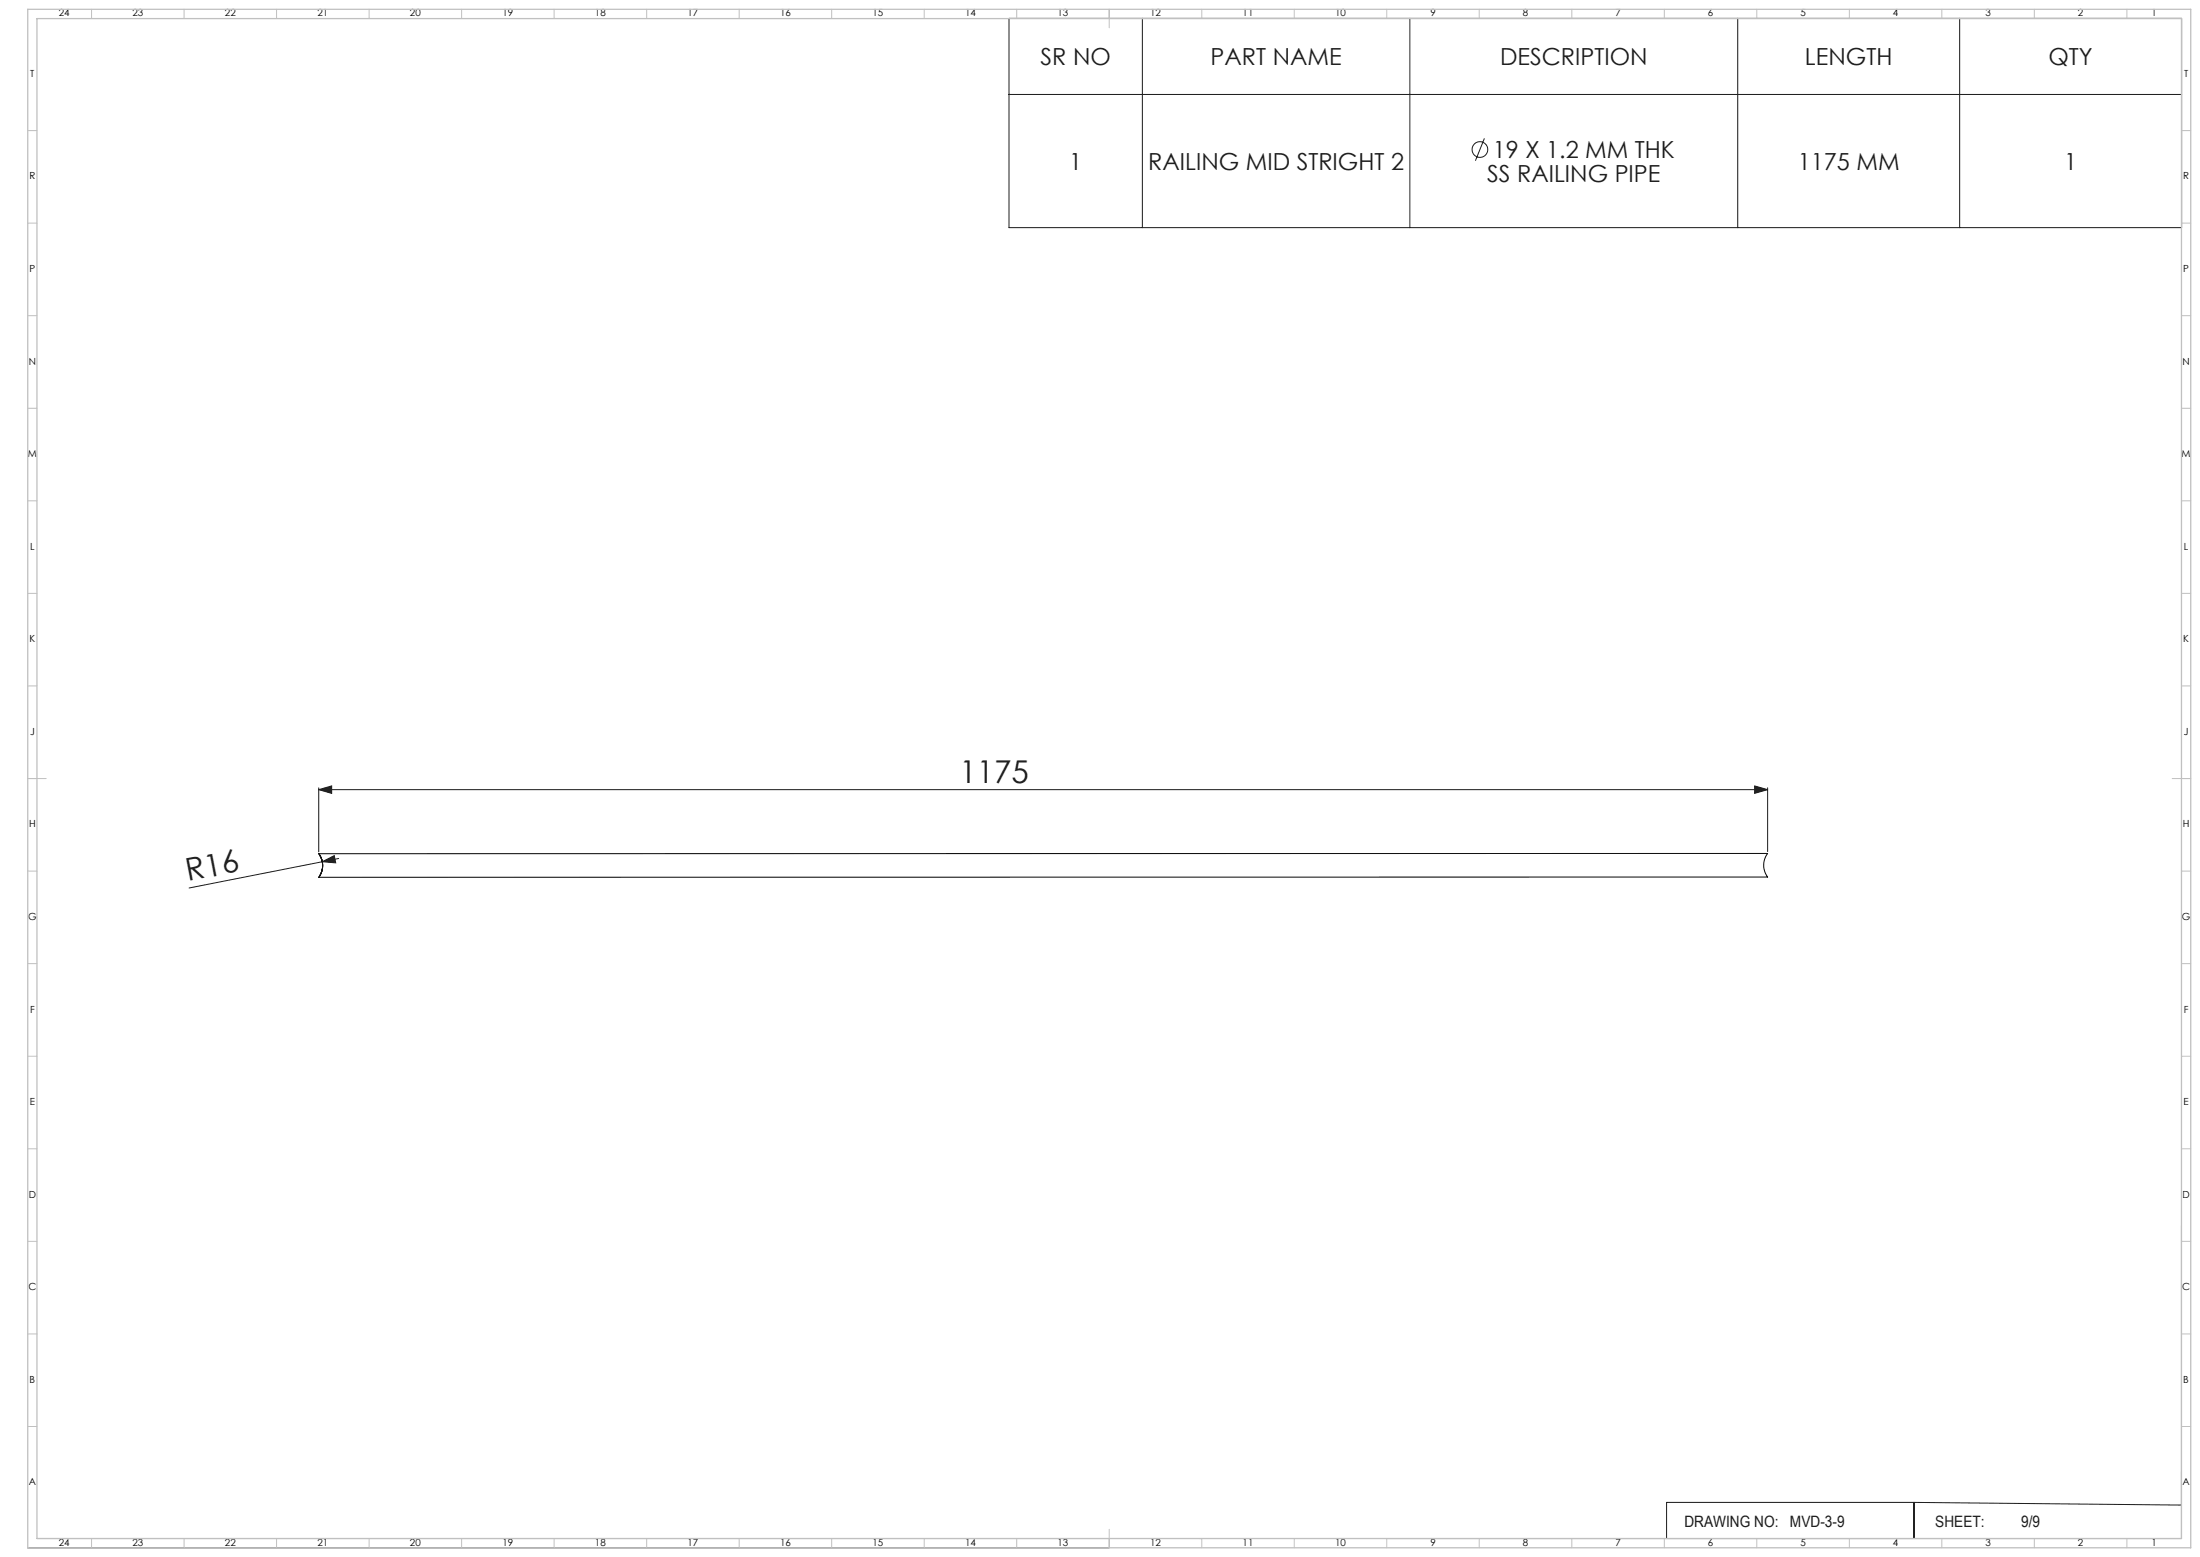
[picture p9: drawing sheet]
<svg xmlns="http://www.w3.org/2000/svg" width="1189mm" height="841mm" viewBox="0 0 1189 841" stroke-linecap="round" stroke-linejoin="round" font-family="sans-serif">
<g fill="none" stroke="#191924" stroke-width=".54">
<path d="M545 10h634v113h-634zM617 10v113M762 10v113M939 10v113M1059 10v113M545 51h634M802 75l-5 12M172 427l7-2v4zM172 426v34M172 427h783M948 425l7 2-7 2zM955 426v34"/>
<path d="M172 461a11 11 0 0 1 0 13M174 465l7-3v4zM174 465l-72 15M183 464l-9 1M1179 662v169h-430M1034 812h-133v19M1034 812v19M1034 812l145 1M15 836h584M20 831h579M648 831h1"/>
<circle cx="800" cy="81" r="4"/>
</g>
<g fill="none" stroke="#c0c0c0" stroke-width=".54">
<path d="M49 5v5M99 5v5M149 5v5M199 5v5M249 5v5M299 5v5M349 5v5M399 5v5M449 5v5M499 5v5M549 5v5M599 5v10"/>
<path d="M649 5v5M699 5v5M749 5v5M799 5v5M849 5v5M899 5v5M949 5v5M999 5v5M1049 5v5M1099 5v5M1149 5v5M15 71h5"/>
<path d="M1179 71h5M15 121h5M1179 121h5M15 171h5M1179 171h5M15 221h5M1179 221h5M15 271h5M1179 271h5M15 321h5M1179 321h5M15 371h5"/>
<path d="M1179 371h5M15 421h10M1174 421h10M15 471h5M1179 471h5M15 521h5M1179 521h5M15 571h5M1179 571h5M15 621h5M1179 621h5M15 671h5"/>
<path d="M1179 671h5M15 721h5M1179 721h5M15 771h5M1179 771h5M49 831v5M99 831v5M149 831v5M199 831v5M249 831v5M299 831v5M349 831v5"/>
<path d="M399 831v5M449 831v5M499 831v5M549 831v5M599 826v10M649 831v5M699 831v5M749 831v5M799 831v5M849 831v5M899 831v5M949 831v5"/>
<path d="M999 831v5M1049 831v5M1099 831v5M1149 831v5"/>
</g>
<path d="M15 5h1169v831h-1169zM20 10h1159v821h-1159z" fill="none" stroke="#c0c0c0" stroke-width=".7"/>
<g fill="#191924">
<path d="M174 465l7-3v4z"/>
<path d="M948 425l7 2-7 2zM172 427l7-2v4z"/>
</g>
<path d="M172 461h783a11 11 0 0 0 0 13h-783a11 11 0 0 0 0-13zM173 462a11 11 0 0 1 0 11 11 11 0 0 0 0-11z" fill="none" stroke="#000" stroke-width=".54"/>
<g font-size="16.9" fill="#191924">
<text x="519" y="423">1175</text>
<text x="102" y="476" transform="rotate(-11 102 476)">R16</text>
</g>
<g font-size="12.7" fill="#191924">
<text x="562" y="35">SR NO</text>
<text x="654" y="35">PART NAME</text>
<text x="811" y="35">DESCRIPTION</text>
<text x="976" y="35">LENGTH</text>
<text x="1107" y="35">QTY</text>
<text x="807" y="86">19 X 1.2 MM THK</text>
<text x="578" y="92">1</text>
<text x="621" y="92">RAILING MID STRIGHT 2</text>
<text x="972" y="92">1175 MM</text>
<text x="1116" y="92">1</text>
<text x="804" y="98">SS RAILING PIPE</text>
</g>
<g font-size="8.5" fill="#191924">
<text x="910" y="825">DRAWING NO:</text>
<text x="967" y="825">MVD-3-9</text>
<text x="1046" y="825">SHEET:</text>
<text x="1092" y="825">9/9</text>
</g>
<g font-size="5.3">
<text x="32" y="9">24</text>
<text x="72" y="9">23</text>
<text x="122" y="9">22</text>
<text x="172" y="9">21</text>
<text x="222" y="9">20</text>
<text x="272" y="9">19</text>
<text x="322" y="9">18</text>
<text x="372" y="9">17</text>
<text x="422" y="9">16</text>
<text x="472" y="9">15</text>
<text x="522" y="9">14</text>
<text x="572" y="9">13</text>
<text x="622" y="9">12</text>
<text x="672" y="9">11</text>
<text x="722" y="9">10</text>
<text x="773" y="9">9</text>
<text x="823" y="9">8</text>
<text x="873" y="9">7</text>
<text x="923" y="9">6</text>
<text x="973" y="9">5</text>
<text x="1023" y="9">4</text>
<text x="1073" y="9">3</text>
<text x="1123" y="9">2</text>
<text x="1163" y="9">1</text>
<text x="16" y="42">T</text>
<text x="1180" y="42">T</text>
<text x="16" y="97">R</text>
<text x="1180" y="97">R</text>
<text x="16" y="147">P</text>
<text x="1180" y="147">P</text>
<text x="16" y="197">N</text>
<text x="1180" y="197">N</text>
<text x="15" y="247">M</text>
<text x="1179" y="247">M</text>
<text x="16" y="297">L</text>
<text x="1180" y="297">L</text>
<text x="16" y="347">K</text>
<text x="1180" y="347">K</text>
<text x="16" y="397">J</text>
<text x="1180" y="397">J</text>
<text x="16" y="447">H</text>
<text x="1180" y="447">H</text>
<text x="15" y="497">G</text>
<text x="1179" y="497">G</text>
<text x="16" y="547">F</text>
<text x="1180" y="547">F</text>
<text x="16" y="597">E</text>
<text x="1180" y="597">E</text>
<text x="16" y="647">D</text>
<text x="1180" y="647">D</text>
<text x="15" y="697">C</text>
<text x="1179" y="697">C</text>
<text x="16" y="747">B</text>
<text x="1180" y="747">B</text>
<text x="16" y="802">A</text>
<text x="1180" y="802">A</text>
<text x="32" y="835">24</text>
<text x="72" y="835">23</text>
<text x="122" y="835">22</text>
<text x="172" y="835">21</text>
<text x="222" y="835">20</text>
<text x="272" y="835">19</text>
<text x="322" y="835">18</text>
<text x="372" y="835">17</text>
<text x="422" y="835">16</text>
<text x="472" y="835">15</text>
<text x="522" y="835">14</text>
<text x="572" y="835">13</text>
<text x="622" y="835">12</text>
<text x="672" y="835">11</text>
<text x="722" y="835">10</text>
<text x="773" y="835">9</text>
<text x="823" y="835">8</text>
<text x="873" y="835">7</text>
<text x="923" y="835">6</text>
<text x="973" y="835">5</text>
<text x="1023" y="835">4</text>
<text x="1073" y="835">3</text>
<text x="1123" y="835">2</text>
<text x="1163" y="835">1</text>
</g>
</svg>
